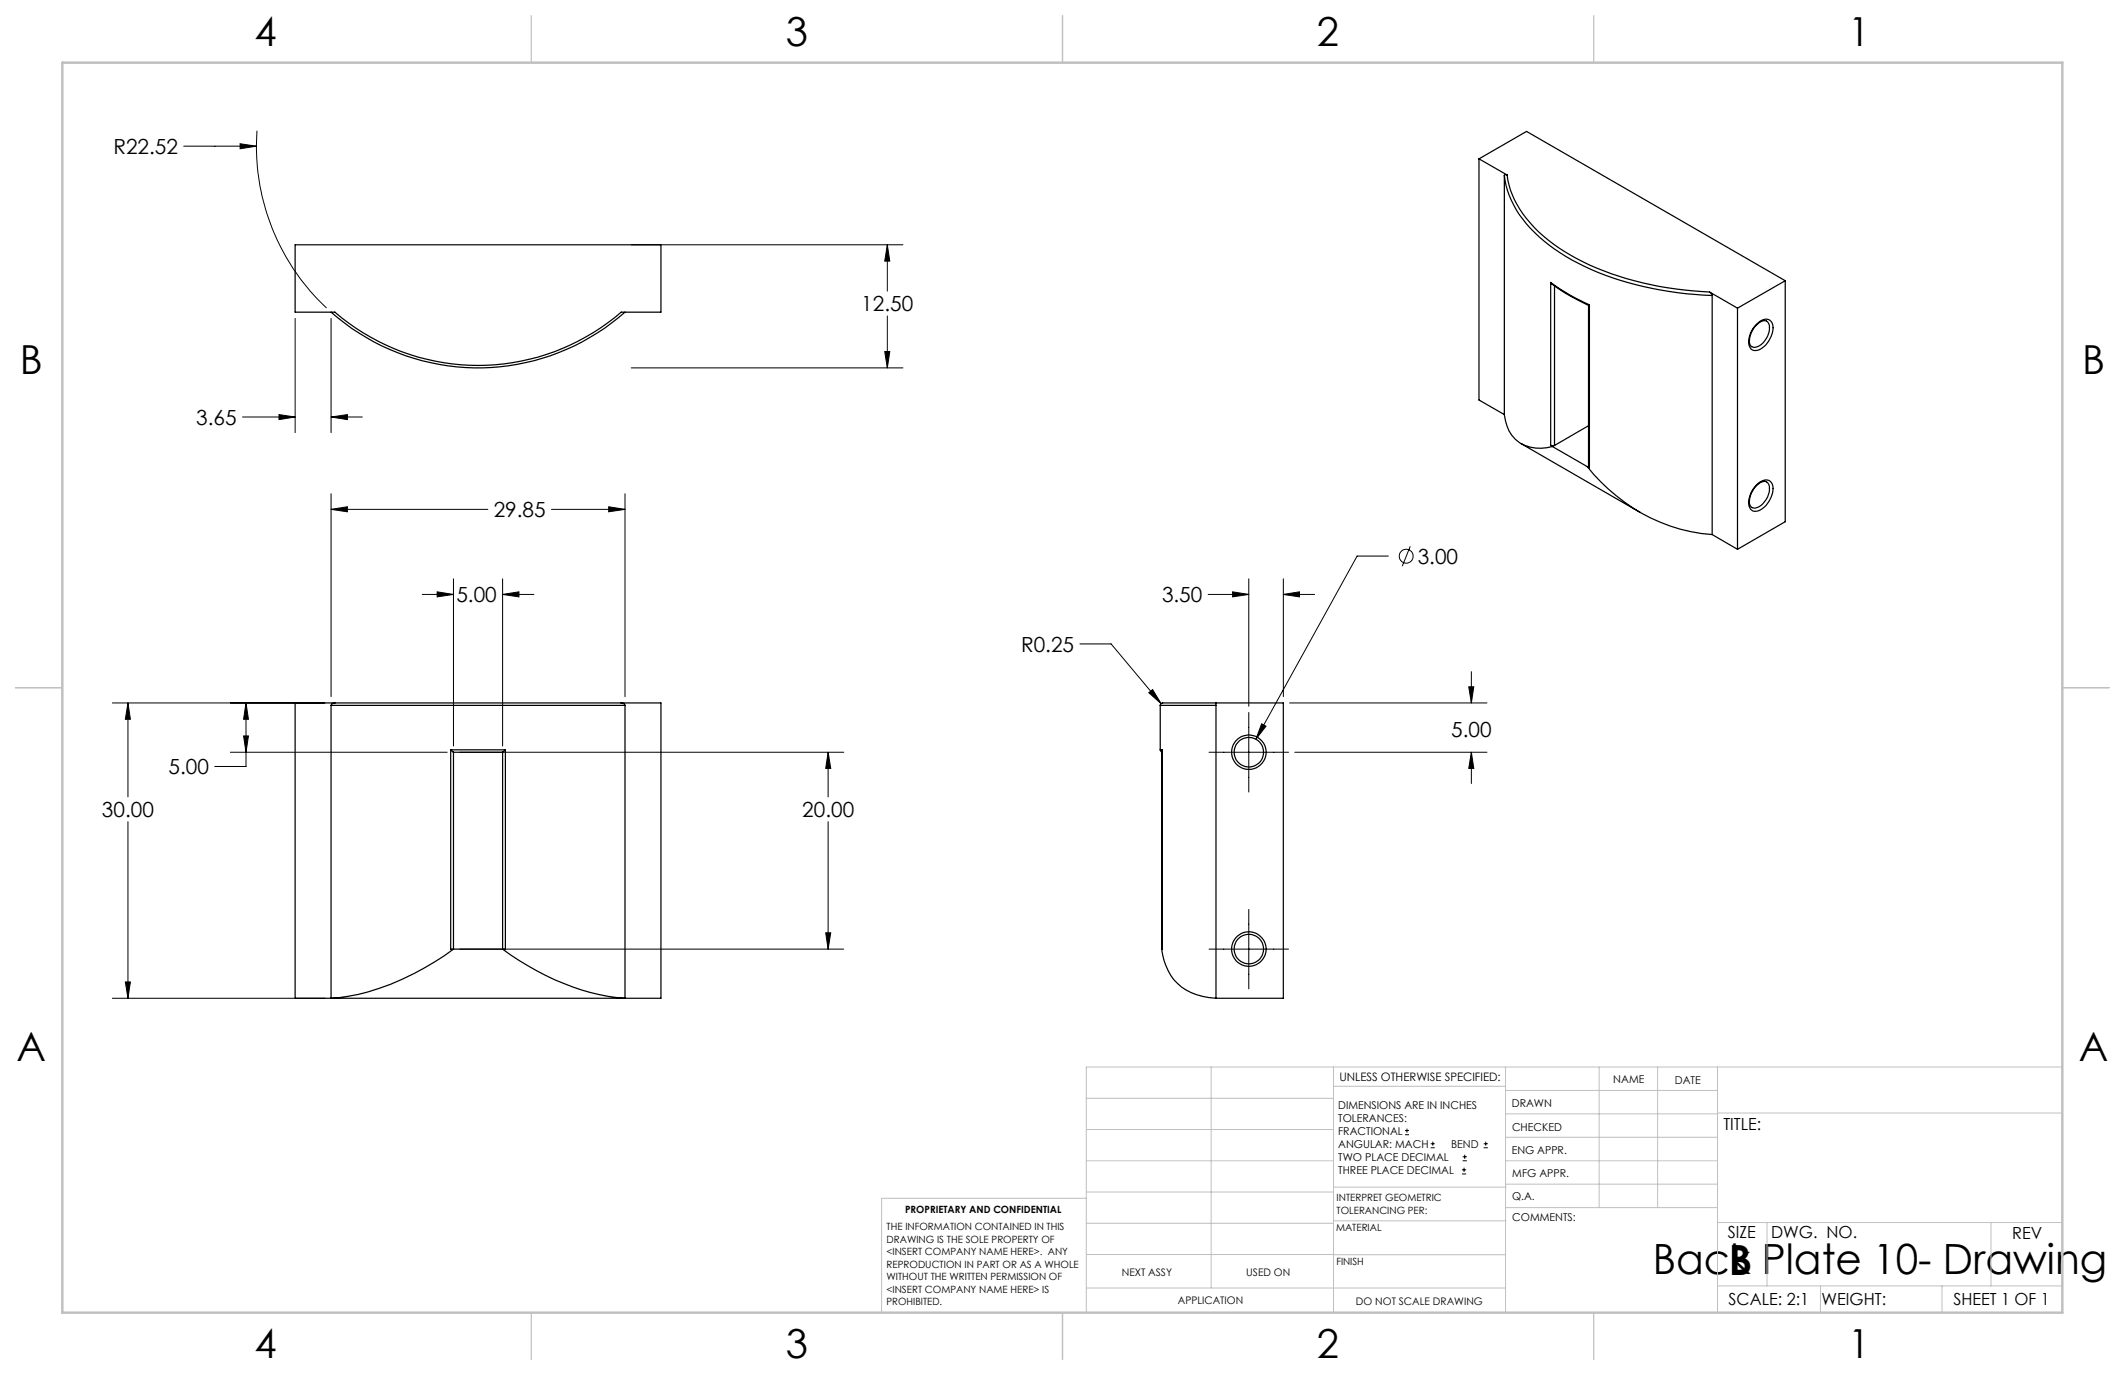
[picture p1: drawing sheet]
<svg xmlns="http://www.w3.org/2000/svg" width="432mm" height="279mm" viewBox="0 0 432 279" stroke-linecap="round" stroke-linejoin="round" font-family="sans-serif">
<g fill="none" stroke="#000" stroke-width=".2">
<path d="M37.3 29.7h14.8M48.8 29.2l3.3 .5-3.3 .5zM52.2 26.6a45.1 45.1 0 0 0 14.2 36M128.3 49.7h55.2M180.3 49.7l.5 3.4h-1zM180.3 49.7v9.5M60 64.7v23.2M67.3 64.7v23.2M128.3 74.8h55.2M179.8 71.4h1l-.5 3.4zM180.3 64.2v10.6M49.3 84.7h10.7"/>
<path d="M56.7 84.2l3.3 .5-3.3 .6zM67.3 84.7l3.3-.5v1.1zM67.3 84.7h6.3M67.3 103.5l3.3-.5v1zM67.3 100.3v41.3M67.3 103.5h31.8M92.1 117.6v34M102.1 117.6v34M112 103.5h15M123.7 103l3.3 .5-3.3 .5zM127 100.3v41.3M253.8 117.6v25.9"/>
<path d="M260.8 117.6v24M282.1 113h-6.3l-20.6 37.2M286.6 111l-1.7 4M85.8 120.8h6.3M88.8 120.3l3.3 .5-3.3 .5zM102.1 120.8l3.3-.5v1zM102.1 120.8h6.4M219.4 130.8h6.4l10.1 12.2M245.5 120.8h8.3M250.5 120.3l3.3 .5-3.3 .5zM260.8 120.8l3.3-.5v1zM260.8 120.8h6.3"/>
<path d="M298.4 139.6h1.1l-.5 3.2zM299 136.5v6.3M22.8 142.8h43.2M26 142.8l.5 3.4h-1zM26 142.8v19.1M46.8 152.9h44.1M49.5 149.5h1l-.5 3.4zM50 142.8l.5 3.4h-1zM50 142.8v13h-6.4M93.4 152.9h78M168.3 152.9l.5 3.2h-1zM168.3 152.9v9"/>
<path d="M233.4 140.8l.8-.7 1.7 2.9zM245.7 152.9h16.1M253.8 144.8v16.1M256.4 147.1l.8 .5-2 2.6zM262 142.8h40.2M263.1 152.9h39.1M299 152.9l.5 3.2h-1.1zM299 152.9v6.3M26 167v35.8M168.3 167v25.9M25.5 199.5h1l-.5 3.3zM93.4 192.9h78"/>
<path d="M167.8 189.5h1l-.5 3.4zM245.7 192.9h16.1M253.8 184.8v16.1M22.8 202.8h43.2M285.5 230.6h.8M285.5 229.7h.8M285.9 229.3v.9M290.7 233.2h.8M290.7 232.4h.8M291.1 232v.8M297.1 238.5h.8M297.1 237.7h.8"/>
<path d="M297.2 235.9h.9M297.2 235.1h.9M297.5 237.3v.8M297.6 234.6v.9M301.5 233.2h.8M301.5 232.4h.8M301.9 232v.8"/>
<circle cx="285.7" cy="113" r="1.42"/>
</g>
<g fill="none" stroke="#c0c0c0" stroke-width=".2">
<path d="M246.1 216.8v44.9M271 216.8v49.9M305.9 216.8v49.9M324.9 216.8v28.6M336.8 216.8v28.6M349 216.8v49.9M419.1 216.8h-198.4v49.9M220.7 235.9h50.3M220.7 229.5h50.3M220.7 223.2h50.3M271 220.7h34.9M305.9 231.1h43.1"/>
<path d="M305.9 226.3h43.1M305.9 221.6h43.1M305.9 235.9h43.1M349 226.2h70.1M220.7 248.6h50.3M220.7 242.2h50.3M220.7 254.9h50.3M220.7 243.5h-41.6v23.2M271 255h34.9M271 248.1h35M271 241.2h35M305.9 240.6h43.1"/>
<path d="M306 245.4h43M349 248.4h70.1M359.1 248.4v12.9M404.6 248.4v12.9M220.7 261.7h85.2M349 261.3h70.1M369.9 261.3v5.4M394.6 261.3v5.4"/>
</g>
<path d="M108 3.2v9.5M215.9 3.2v9.5M323.8 3.2v9.5M3.1 139.7h9.6M419.1 139.7h9.5M108 266.7v9.6M215.9 266.7v9.6M323.8 266.7v9.6" fill="none" stroke="#c0c0c0" stroke-width=".25"/>
<path d="M12.7 12.7h406.4v254h-406.4z" fill="none" stroke="#c0c0c0" stroke-width=".5"/>
<path d="M67.3 103.5l3.3-.5v1zM123.7 103l3.3 .5-3.3 .5zM25.5 199.5h1l-.5 3.3zM26 142.8l.5 3.4h-1zM88.8 120.3l3.3 .5-3.3 .5zM102.1 120.8l3.3-.5v1zM168.3 152.9l.5 3.2h-1zM167.8 189.5h1l-.5 3.4zM49.5 149.5h1l-.5 3.4zM50 142.8l.5 3.4h-1zM180.3 49.7l.5 3.4h-1zM179.8 71.4h1l-.5 3.4zM48.8 29.2v1l3.3-.5zM67.3 84.7l3.3-.5v1.1zM56.7 84.2l3.3 .5-3.3 .6zM256.4 147.1l-1.2 3.1 2-2.6zM299 152.9l.5 3.2h-1.1zM298.4 139.6h1.1l-.5 3.2zM250.5 120.3l3.3 .5-3.3 .5zM260.8 120.8l3.3-.5v1zM233.4 140.8l2.5 2.2-1.7-2.9z" fill="#000"/>
<g fill="none" stroke="#000" stroke-width=".25">
<path d="M300.5 32.3l5.7 3.3M300.5 32.3l9.7-5.6 52.6 30.3M300.5 32.3v49l5.2 2.9M305.7 35.7a20.4 20.4 0 0 0 8 13.3 50.2 50.2 0 0 0 22.1 9.6l6.9 1.1 5.2 .3M305.7 35.7v48.5M306.2 35.6a20.6 20.6 0 0 0 8.4 13.2 51.7 51.7 0 0 0 22.4 9.4l5.1 .7 5.3 .4M306.2 35.6l-.3-.1-.2 .2M60 49.7h74.3v13.7h-8.1a44.5 44.5 0 0 1-58.1 0h-8.1zM315.1 57.4a29.7 29.7 0 0 0 7.7 4.7M315.1 57.4a41 41 0 0 0 7.9 4.5M315.1 57.4v33.1M315.9 58.1v32.4"/>
<path d="M347.4 59.3l.5 .7M347.4 59.3l5.7 3.3M362.8 57l-9.7 5.6M362.8 57v49l-9.7 5.6M67.3 63.4a45 45 0 0 0 59.7 0M322.8 62.1v32.8l.2 .1M323 61.9l-.2 .2M323 61.9v33.1M347.9 60v48.6M353.1 62.6v49M356.8 66a2.4 2.4 0 0 1 2.9-.9 2.99 2.99 0 0 1 0 3.7 3.8 3.8 0 0 1-3.3 2.4 1.91 1.91 0 0 1-1-2.6l.5-1.3zM359 65.2a2.35 2.35 0 0 1 .2 3.1 3.3 3.3 0 0 1-2.9 2.3 1.31 1.31 0 0 1-.8-1.9 4.2 4.2 0 0 1 3.2-3.5l.3 .1"/>
<path d="M305.7 84.2a7 7 0 0 0 6.4 6.9l2.2-.1 1.2-.3M309.1 90.1l24.2 14M315.1 90.5l.4 .2M315.1 90.5h.8M315.5 90.7l7 4.1M322.5 94.8a35.7 35.7 0 0 0 25.4 13.8M322.5 94.8l.5 .2M322.8 86.5l-6.9 4M356.8 98.7a2.12 2.12 0 0 1 3.1-.7 3.8 3.8 0 0 1-.8 4.3 2.96 2.96 0 0 1-2.9 1.5 2.65 2.65 0 0 1-.5-3.4zM357.1 98.5a1.44 1.44 0 0 1 2.1-.4 3.6 3.6 0 0 1-1 4.3 1.95 1.95 0 0 1-2.3 .7 2.41 2.41 0 0 1 0-2.9l.7-1.1zM347.9 108.6l5.2 3M67.3 143.3h59.7"/>
<path d="M67.3 143.3v59.5a46.4 46.4 0 0 0 20.9-7.3l3.9-2.6M68.1 142.8h58.1M68.1 142.8l-.6 .2-.2 .3M68.1 142.8h-8.1v60h74.3v-60h-8.1M91.6 152.4h11.1M91.6 152.4v40.5h.5M91.6 152.4l.5 .5M92.1 152.9h10M92.1 152.9v40M102.1 152.9v40M102.7 152.4v40.5h-.6M102.7 152.4l-.6 .5"/>
<path d="M126.2 142.8l.6 .2 .2 .3M127 143.3v59.5a47.7 47.7 0 0 1-23.2-8.7l-1.7-1.2M235.8 152.4l.1 .3 .2 .1M235.8 152.4h.3l-.1 40.5a10.4 10.4 0 0 0 7.1 9.2l2.5 .6 1.5 .1M235.8 143.3h11.3M235.8 143.3v9.1M247.1 142.8h-10.8l-.4 .2-.1 .3M247.1 142.8h13.7v60h-13.7M247.1 142.8v60M92.1 192.9h10"/>
<circle cx="253.8" cy="152.8" r="2.99"/>
<circle cx="253.8" cy="152.8" r="3.5"/>
<circle cx="253.8" cy="192.9" r="2.99"/>
<circle cx="253.8" cy="192.9" r="3.5"/>
</g>
<g font-size="8.5">
<text x="335.8" y="258.9">Back Plate 10- Drawing</text>
<text x="351.3" y="259">B</text>
</g>
<g font-size="8.1">
<text x="51.7" y="9.3">4</text>
<text x="159.7" y="9.3">3</text>
<text x="267.6" y="9.3">2</text>
<text x="375.6" y="9.3">1</text>
<text x="4" y="76">B</text>
<text x="423.1" y="76">B</text>
<text x="3.3" y="215.7">A</text>
<text x="422.4" y="215.7">A</text>
<text x="51.7" y="276">4</text>
<text x="159.7" y="276">3</text>
<text x="267.6" y="276">2</text>
<text x="375.6" y="276">1</text>
</g>
<g font-size="4.2">
<text x="23.1" y="31.3">R22.52</text>
<text x="175" y="63.3">12.50</text>
<text x="39.9" y="86.3">3.65</text>
<text x="100.3" y="105.1">29.85</text>
<text x="288.1" y="114.6">3.00</text>
<text x="92.7" y="122.4">5.00</text>
<text x="236.1" y="122.4">3.50</text>
<text x="207.5" y="132.4">R0.25</text>
<text x="294.9" y="149.7">5.00</text>
<text x="34.3" y="157.3">5.00</text>
<text x="20.7" y="166">30.00</text>
<text x="163" y="166">20.00</text>
</g>
<g font-size="3.4">
<text x="350.2" y="229.5">TITLE:</text>
<text x="351.1" y="251.6">SIZE</text>
<text x="359.9" y="251.6">DWG. NO.</text>
<text x="408.9" y="251.7">REV</text>
<text x="351.2" y="265.2">SCALE: 2:1</text>
<text x="370.1" y="265.3">WEIGHT:</text>
<text x="396.9" y="265.2">SHEET 1 OF 1</text>
</g>
<text font-size="2.4" x="272.2" y="219.7">UNLESS OTHERWISE SPECIFIED:</text>
<g font-size="2.2">
<text x="327.8" y="220.1">NAME</text>
<text x="340.3" y="220.2">DATE</text>
<text x="271.9" y="225.3">DIMENSIONS ARE IN INCHES</text>
<text x="271.9" y="227.9">TOLERANCES:</text>
<text x="307.2" y="224.9">DRAWN</text>
<text x="271.9" y="230.6">FRACTIONAL</text>
<text x="271.9" y="233.2">ANGULAR: MACH</text>
<text x="294.9" y="233.2">BEND</text>
<text x="307.3" y="229.8">CHECKED</text>
<text x="271.9" y="235.9">TWO PLACE DECIMAL</text>
<text x="271.9" y="238.5">THREE PLACE DECIMAL</text>
<text x="307.2" y="234.5">ENG APPR.</text>
<text x="307.3" y="239.2">MFG APPR.</text>
<text x="307.3" y="243.9">Q.A.</text>
<text x="307.3" y="248.1">COMMENTS:</text>
</g>
<g font-size="2.1">
<text x="227.9" y="259.2">NEXT ASSY</text>
<text x="253.3" y="259.2">USED ON</text>
<text x="239.3" y="265">APPLICATION</text>
<text x="275.5" y="265.1">DO NOT SCALE DRAWING</text>
</g>
<g font-size="2">
<text x="271.6" y="244.1">INTERPRET GEOMETRIC</text>
<text x="180.2" y="250">THE INFORMATION CONTAINED IN THIS</text>
<text x="183.9" y="246.4">PROPRIETARY AND CONFIDENTIAL</text>
<text x="271.5" y="250.2">MATERIAL</text>
<text x="271.6" y="246.6">TOLERANCING PER:</text>
<text x="180.2" y="252.5">DRAWING IS THE SOLE PROPERTY OF</text>
<text x="180.2" y="255.1">&lt;INSERT COMPANY NAME HERE&gt;. ANY</text>
<text x="180.2" y="257.6">REPRODUCTION IN PART OR AS A WHOLE</text>
<text x="271.5" y="257">FINISH</text>
<text x="180.2" y="260.1">WITHOUT THE WRITTEN PERMISSION OF</text>
<text x="180.2" y="262.6">&lt;INSERT COMPANY NAME HERE&gt; IS</text>
<text x="180.2" y="265.2">PROHIBITED.</text>
</g>
</svg>
